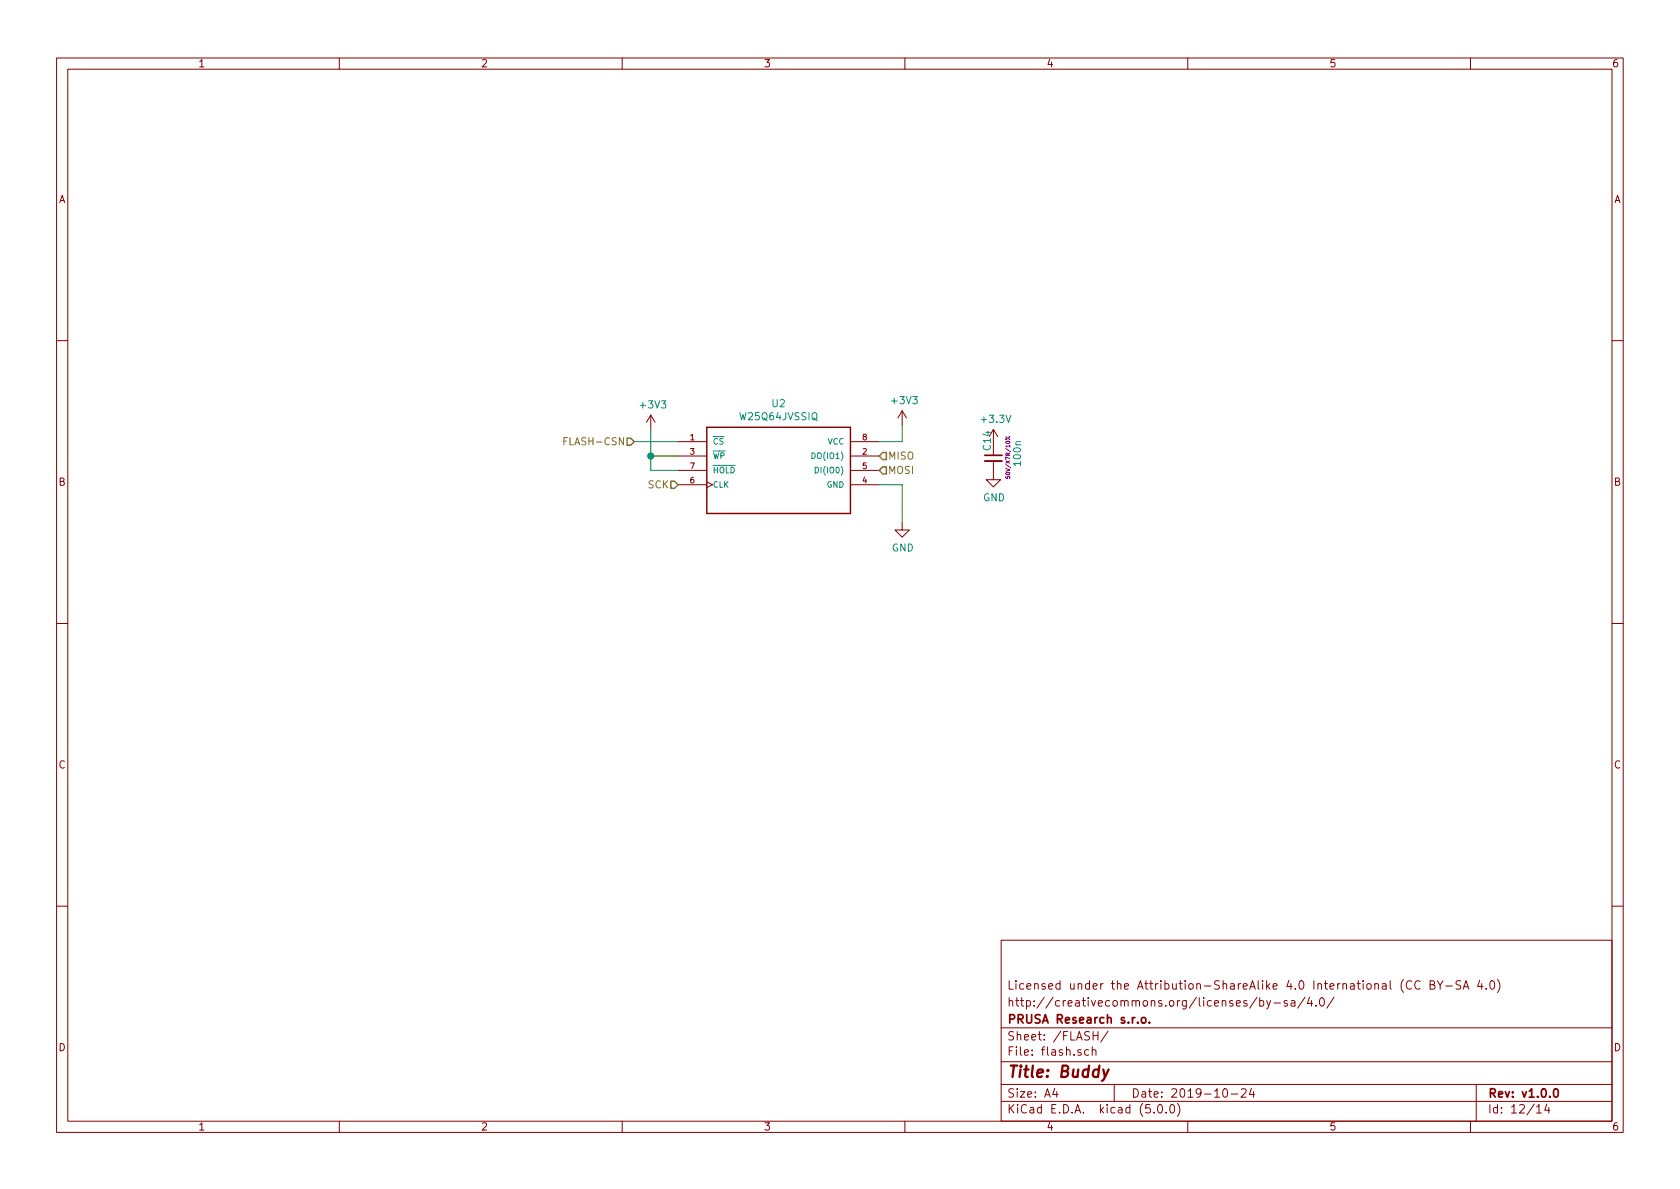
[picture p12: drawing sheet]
<svg xmlns="http://www.w3.org/2000/svg" width="297mm" height="210mm" viewBox="0 0 297 210" stroke-linecap="round" stroke-linejoin="round" font-family="sans-serif">
<g fill="none" stroke="#840000" stroke-width=".18">
<path d="M10 10.3h277v189.9h-277zM12 12.2h273v186.1h-273zM60 10.3v1.9M110 10.3v1.9M160 10.3v1.9M210 10.3v1.9M260 10.3v1.9M10 60.2h2M115.1 73.4l-.8 1.3M115.1 73.4v2.5M115.1 73.4l.7 1.3M119.9 78.1h5.1"/>
<path d="M150.4 78.1h5M159.5 72.6l-.8 1.3M159.5 72.6v2.6M159.5 72.6l.8 1.3M175.6 75.9l.8 1.3M175.6 78.5v2M285 60.2h2M119.9 80.6h5.1M119.9 85.7h5.1M119.9 83.2h5.1M125 85.2l1 .5-1 .5M150.4 80.6h5"/>
<path d="M150.4 85.7h5M150.4 83.2h5M159.5 92.5v1.2h1.3l-1.3 1.3-1.3-1.3h1.3M175.6 81.5v3.3h1.3l-1.3 1.3-1.2-1.3h1.2M10 110.3h2M285 110.3h2M10 160.2h2M177 166.3h108v32h-108zM222.2 176.3l-1.2 2M222.7 177l.5-.1 .2 .3v.6l-.2 .1-.5-.1M222.7 176.4v1.5M224 176.9l.3 1"/>
<path d="M224.7 176.9l-.5 1.4-.2 .1M225.2 177.4h1.2M227.6 177l-.4-.1-.2 .2 .1 .3 .5 .1v.3h-.6M228.3 177h.6l.1 .9M229 177.3l-.6 .1-.2 .2 .1 .2 .1 .1 .6-.1M230.7 176.3l-1.3 2M231.5 176.3l-.3 1.1h.9M231.9 176.9v1M232.7 177.8v.1M233.5 176.6l.2-.2a.8 .8 0 0 1 .5 .8 .8 .8 0 0 1-.5 .7l-.2-.1-.2-.4zM235.9 176.3l-1.3 2M248.1 173.2a1.79 1.79 0 0 0 0 2.3"/>
<path d="M249.6 173.6a.7 .7 0 0 0-.9 .2 .7 .7 0 0 0 .1 .9 .55 .55 0 0 0 .8 .1M251.1 173.6a.7 .7 0 0 0-.9 .2 .7 .7 0 0 0 .1 .9 .55 .55 0 0 0 .8 .1M252.9 174.1h.5l.2-.1v-.3l-.2-.3h-.5v1.5h.5l.3-.3a.41 .41 0 0 0-.3-.5M254.1 173.4l.5 .8 .5-.8M254.6 174.2v.7M255.6 174.4h1.2M258.3 173.5l-.6-.1-.3 .3 .2 .4 .6 .3v.4l-.2 .1-.6-.1M258.7 174.9l.5-1.5 .5 1.5M258.9 174.5h.7M261.6 173.3l-.3 1.1h.9M262 173.9v1M262.8 174.8v.1"/>
<path d="M263.6 173.6l.3-.2a.94 .94 0 0 1 0 1.5l-.4-.3-.1-.6zM264.8 173.2a1.71 1.71 0 0 1 0 2.3M285 160.2h2M60 198.3v1.9M110 198.3v1.9M160 198.3v1.9M177 194.8h108M177 191.8h108M177 187.8h108M177 181.8h108M186.5 192.5l-.4 1h1M186.8 193v1"/>
<path d="M192.5 185.7l-.5-.1-.2 .3v.6l.2 .1 .5-.1M193.1 185.7h.1a.37 .37 0 0 1 .6 .1v.8M193.1 185.1v1.5M193.3 183.1h.8M194.1 182.4v1.5M195.9 182.3l-1.3 2M197 191.8v3M204 196.7v.1M204.8 195.5l.4-.2a.94 .94 0 0 1 0 1.5 .79 .79 0 0 1-.4-1.3zM206.2 196.7v.1M207 195.4l.3-.1a.94 .94 0 0 1 0 1.5 .82 .82 0 0 1-.3-1.4zM208.2 195.1a1.71 1.71 0 0 1 0 2.3"/>
<path d="M210 198.3v1.9M216.3 192.7l.4-.2a.94 .94 0 0 1 0 1.5 .79 .79 0 0 1-.4-1.3zM217.7 193.5h1.1M219.5 192.7l.2-.2h.3l.3 .2v.3v.2l-.9 .8h.9M221.3 192.5l-.4 1h.9M221.6 193v1M260 198.3v1.9M261 191.8v6.5M271.7 195.8l.4-.5v1.5M271.7 196.8h.8M273.5 195.2l-.4 1.1h.9M273.8 195.8v1"/>
</g>
<path d="M174.1 80.5h3.1M201.9 180.1l.2-.2 .4 .2 .1 .5-.1 .2-.4 .1-.2-.1zM203.2 180.8v.1M274.9 192.6l.3-.1a.94 .94 0 0 1 0 1.5h-.2a1 1 0 0 1-.1-1.4z" fill="none" stroke="#840000" stroke-width=".3"/>
<path d="M196 189.1l-.9 1.8-.3 .2" fill="none" stroke="#840000" stroke-width=".41"/>
<path d="M125 75.6h25.4v15.2h-25.4z" fill="none" stroke="#840000" stroke-width=".25"/>
<path d="M143.6 80.1a.51 .51 0 0 1 .6 .5 .51 .51 0 0 1-.6 .5zM144.1 82.6a.51 .51 0 0 1 .6 .5 .51 .51 0 0 1-.6 .5z" fill="none" stroke="#008484" stroke-width=".18"/>
<path d="M112.1 78.1h7.8M115.1 75.9v7.3h4.8M159.5 75.2v2.9h-4.1M115.1 80.6h4.8M155.4 85.7h4.1v6.8" fill="none" stroke="#008400" stroke-width=".18"/>
<path d="M174.1 81.5h3.1" fill="none" stroke="#840000" stroke-width=".33"/>
<path d="M177.8 77.2l.7 .5M178.4 77.2l.1 .1-.1 .1zM177.8 84.2v.4h.4l-.1-.3 .4-.1v.4" fill="none" stroke="#840084" stroke-width=".18"/>
<circle cx="115.1" cy="80.6" r=".51" fill="#008400" stroke="#008400" stroke-width=".25"/>
<path d="M110.9 77.5h.6l.6 .6-.6 .6h-.6zM118.6 85.1h.7l.6 .6-.6 .7h-.7zM156.1 80h.6v1.3h-.6l-.7-.7zM156.1 82.5h.6v1.3h-.6l-.7-.6z" fill="none" stroke="#848400" stroke-width=".25"/>
<path d="M99.7 78h.4M100.3 77.4h-.6v1.3" fill="none" stroke="#848400" stroke-width=".18"/>
<text font-size="2.8" fill="#840000" x="178" y="190.5">Title: Buddy</text>
<g font-size="2.1" fill="#840000">
<text x="178" y="178">http://creativecommons.org/licenses/by-sa/4.0/</text>
<text x="178" y="175">Licensed under the Attribution-ShareAlike 4.0 International (CC BY-SA 4.0)</text>
<text x="178" y="184">Sheet: /FLASH/</text>
<text x="178" y="181">PRUSA Research s.r.o.</text>
<text x="178" y="186.7">File: flash.sch</text>
<text x="178" y="196.9">KiCad E.D.A. kicad (5.0.0)</text>
<text x="178" y="194.1">Size: A4</text>
<text x="200" y="194.1">Date: 2019-10-24</text>
<text x="263" y="194.1">Rev: v1.0.0</text>
<text x="263" y="196.9">Id: 12/14</text>
</g>
<g font-size="1.8" fill="#840000">
<text x="35" y="11.9">1</text>
<text x="85" y="11.9">2</text>
<text x="135" y="11.9">3</text>
<text x="185" y="11.9">4</text>
<text x="235" y="11.9">5</text>
<text x="285" y="11.9">6</text>
<text x="10.4" y="35.9">A</text>
<text x="285.4" y="35.9">A</text>
<text x="10.4" y="85.9">B</text>
<text x="285.4" y="85.9">B</text>
<text x="10.4" y="135.9">C</text>
<text x="285.4" y="135.9">C</text>
<text x="10.4" y="185.9">D</text>
<text x="285.4" y="185.9">D</text>
<text x="35" y="199.9">1</text>
<text x="85" y="199.9">2</text>
<text x="135" y="199.9">3</text>
<text x="185" y="199.9">4</text>
<text x="235" y="199.9">5</text>
<text x="285" y="199.9">6</text>
</g>
<g font-size="1.8" fill="#008484">
<text x="157.8" y="71.5">+3V3</text>
<text x="113.4" y="72.2">+3V3</text>
<text x="131" y="74.3">W25Q64JVSSIQ</text>
<text x="136.6" y="72">U2</text>
<text x="173.7" y="74.8">+3.3V</text>
<text x="175.2" y="79.6" transform="rotate(-90 175.2 79.6)">C14</text>
<text x="180.5" y="82.2" transform="rotate(-90 180.5 82.2)">100n</text>
<text x="173.8" y="88.6">GND</text>
<text x="157.7" y="97.5">GND</text>
</g>
<g font-size="1.8" fill="#848400">
<text x="100.4" y="78.7">FLASH-CSN</text>
<text x="157" y="81.3">MISO</text>
<text x="157" y="83.8">MOSI</text>
<text x="114.6" y="86.4">SCK</text>
</g>
<g font-size="1.4" fill="#840000">
<text x="122" y="77.8">1</text>
<text x="152.5" y="77.8">8</text>
<text x="122" y="80.4">3</text>
<text x="122" y="82.9">7</text>
<text x="152.5" y="80.4">2</text>
<text x="152.5" y="82.9">5</text>
<text x="122" y="85.5">6</text>
<text x="152.5" y="85.5">4</text>
</g>
<g font-size="1.4" fill="#008484">
<text x="126" y="78.6">CS</text>
<text x="126" y="81.1">WP</text>
<text x="126" y="83.7">HOLD</text>
<text x="144" y="81.1">DO(IO1)</text>
<text x="144.7" y="83.7">DI(IO0)</text>
<text x="146.4" y="78.6">VCC</text>
<text x="126" y="86.2">CLK</text>
<text x="146.2" y="86.2">GND</text>
</g>
<text font-size="1" fill="#840084" x="178.6" y="84" transform="rotate(-90 178.6 84)">50V/X7R/10%</text>
</svg>
